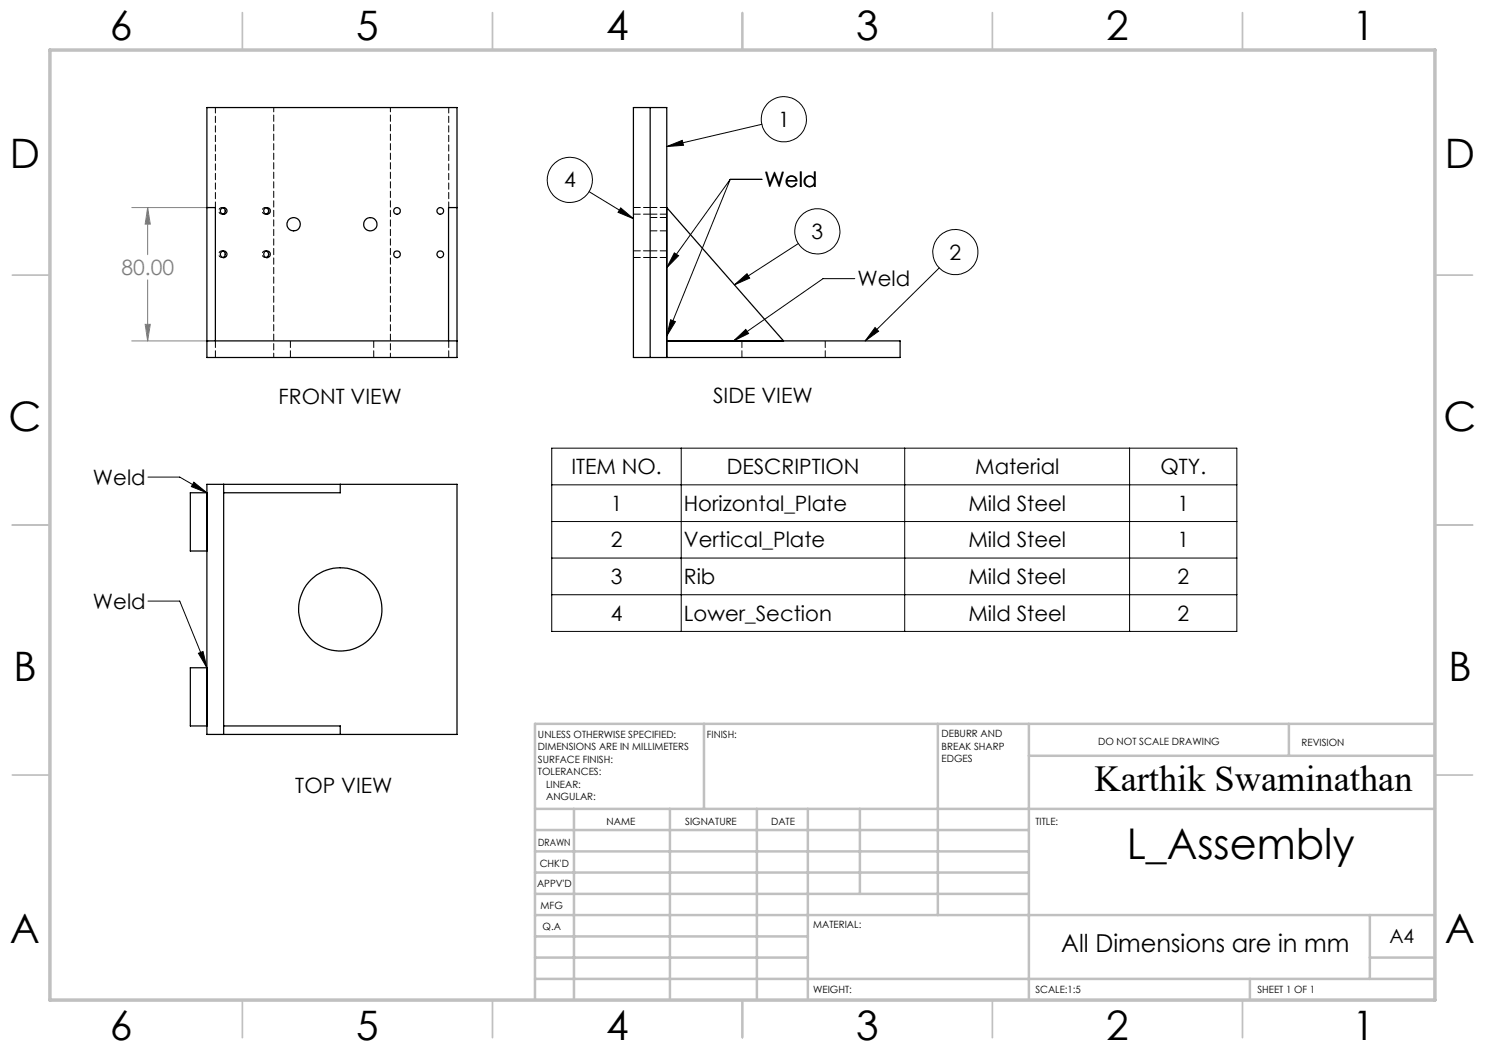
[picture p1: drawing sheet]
<svg xmlns="http://www.w3.org/2000/svg" width="297mm" height="210mm" viewBox="0 0 297 210" stroke-linecap="round" stroke-linejoin="round" font-family="sans-serif">
<g fill="none" stroke="#000" stroke-width=".2">
<path d="M117.8 38.3l8.9 5.4M133.3 29.3l3.2-1.2 .2 1zM146 35.9h6.4M146 35.9l-12.7 17.6M146 35.9l-12.7 31.3M152.4 24.9l-19.1 4.4M124.1 41.6l2.6 2.1-3.1-1.2zM134.9 50.6l.8 .5-2.4 2.4zM146.9 57l2.5-2.3 .5 .9zM159.7 48.7l-12.8 8.3M171 55.7h-6.4l-17.9 12.5M187.9 53.6l-14.9 14.6"/>
<path d="M134.1 64l1 .3-1.8 2.9zM146.7 68.2l2.5-2.3 .5 .8zM175 65.5l.7 .7-2.7 2zM29.6 95.4h6.3l5.5 3.2M38.8 96.4l2.6 2.2-3.1-1.3zM110.3 89.6h137.1v36.7h-137.1zM110.3 97h137.1M136.2 89.6v36.7M180.9 89.6v36.7M225.9 89.6v36.7M110.3 104.3h137.1M110.3 111.6h137.1"/>
<path d="M110.3 118.9h137.1M29.6 120.2h6.3l5.5 13.4M39.7 130.7l.9-.4 .8 3.3z"/>
<circle cx="114" cy="36" r="4.5"/>
<circle cx="156.8" cy="23.9" r="4.5"/>
<circle cx="163.5" cy="46.3" r="4.5"/>
<circle cx="191.1" cy="50.4" r="4.5"/>
</g>
<path d="M26.4 41.5h15.4M29.5 41.5l.6 3.3h-1.1zM29.5 41.5v9.4M29.5 56v12.2M26.4 68.2h15.4M29 64.9h1.1l-.6 3.3z" fill="none" stroke="#808080" stroke-width=".2"/>
<g fill="none" stroke="#c0c0c0" stroke-width=".35">
<path d="M48.5 2.5v7.5M98.5 2.5v7.5M148.5 2.5v7.5M198.5 2.5v7.5M248.5 2.5v7.5M2.5 55h7.5M287 55h7.5M2.5 105h7.5M287 105h7.5M2.5 155h7.5M287 155h7.5M48.5 200v7.5"/>
<path d="M98.5 200v7.5M148.5 200v7.5M198.5 200v7.5M248.5 200v7.5"/>
</g>
<g fill="none" stroke="#c0c0c0" stroke-width=".5">
<path d="M140.8 144.8v17M187.6 144.8v38.2M205.8 144.8v55.2M205.8 151.2h81.2M257.8 144.8v6.4M287 144.8h-180v55.2M107 161.8h180M107 178.8h98.8M107 174.5h98.8M107 170.3h98.8M107 166h98.8M114.8 161.8v38.2"/>
<path d="M134 161.8v38.2M151.4 161.8v38.2M161.6 161.8v38.2M172 161.8v17M107 195.8h180M107 191.5h54.6M107 187.3h54.6M107 183h180M250 195.8v4.2M274 191.5h13M274 183v12.8"/>
</g>
<path d="M10 10h277v190h-277z" fill="none" stroke="#c0c0c0" stroke-width=".7"/>
<path d="M133.3 29.3l3.2-1.2 .2 1zM175 65.5l.7 .7-2.7 2zM146.9 57l2.5-2.3 .5 .9zM124.1 41.6l2.6 2.1-3.1-1.2zM134.9 50.6l.8 .5-2.4 2.4zM146.7 68.2l2.5-2.3 .5 .8zM134.1 64l1 .3-1.8 2.9zM38.8 96.4l2.6 2.2-3.1-1.3zM39.7 130.7l.9-.4 .8 3.3z" fill="#000"/>
<path d="M29.5 41.5l.6 3.3h-1.1zM29 64.9h1.1l-.6 3.3z" fill="#808080"/>
<g fill="none" stroke="#000" stroke-width=".25">
<path d="M41.4 21.5h50v50h-50zM130 21.5v50M41.4 41.5h1.7v26.7M44.6 41.5a.66 .66 0 0 1 .4 .7 .66 .66 0 0 1-.4 .6M44.6 50.2a.68 .68 0 0 1 .4 .6 .68 .68 0 0 1-.4 .7M53.2 41.5a.66 .66 0 0 1 .5 .7 .66 .66 0 0 1-.5 .6M53.2 50.2a.68 .68 0 0 1 .5 .6 .68 .68 0 0 1-.5 .7M91.4 41.5h-1.7v26.7M133.4 41.5l23.3 26.7M41.4 68.2h50M133.4 68.2h46.6v3.3h-53.3v-50h6.7v50M41.4 96.9h50v50h-50z"/>
<path d="M41.4 98.6h-3.3v11.6h3.3M44.7 96.9v50M68.1 96.9v1.7h-23.4M41.4 133.6h-3.3v11.6h3.3M44.7 145.2h23.4v1.7"/>
<circle cx="44.7" cy="50.9" r=".66"/>
<circle cx="44.7" cy="42.2" r=".66"/>
<circle cx="53.4" cy="42.2" r=".66"/>
<circle cx="53.4" cy="50.9" r=".66"/>
<circle cx="58.7" cy="44.8" r="1.33"/>
<circle cx="74.1" cy="44.9" r="1.34"/>
<circle cx="79.4" cy="50.9" r=".66"/>
<circle cx="79.4" cy="42.2" r=".66"/>
<circle cx="88.1" cy="50.9" r=".68"/>
<circle cx="88.1" cy="42.2" r=".68"/>
<circle cx="68.1" cy="121.9" r="8.3"/>
</g>
<g fill="none" stroke="#000" stroke-width=".2" stroke-dasharray="1.3 .6" stroke-dashoffset="-.1">
<path d="M126.7 51.5h3.3M126.7 42.8h3.3M130 50.2h-3.3M130 41.5h-3.3M130 42.8h3.4M130 51.5h3.4M130 46.2h3.4M133.4 41.5h-3.4M133.4 50.2h-3.4M133.4 43.5h-3.4M43.1 68.2v3.3M58.1 68.2v3.3"/>
<path d="M74.7 71.5v-3.3M89.7 71.5v-3.3M148.4 68.2v3.3M165 71.5v-3.3"/>
</g>
<path d="M78.1 21.5v50M44.6 41.5a.67 .67 0 0 0-.9 .7 .67 .67 0 0 0 .9 .6M44.6 50.2a.67 .67 0 0 0-.9 .6 .67 .67 0 0 0 .9 .7M53.2 41.5a.67 .67 0 0 0-.8 .7 .67 .67 0 0 0 .8 .6M53.2 50.2a.67 .67 0 0 0-.8 .6 .67 .67 0 0 0 .8 .7M54.7 71.5v-50" fill="none" stroke="#000" stroke-width=".2" stroke-dasharray="1.3 .6" stroke-dashoffset=".4"/>
<path d="M43.1 21.5v20M89.7 41.5v-20" fill="none" stroke="#000" stroke-width=".2" stroke-dasharray="1.3 .6" stroke-dashoffset=".2"/>
<text font-size="8.5" x="225.3" y="171.8">L_Assembly</text>
<g font-size="8.1">
<text x="22" y="8">6</text>
<text x="71.2" y="8">5</text>
<text x="121.2" y="8">4</text>
<text x="171.3" y="8">3</text>
<text x="221.3" y="8">2</text>
<text x="270.5" y="8">1</text>
<text x="2" y="33.6">D</text>
<text x="289" y="33.6">D</text>
<text x="1.7" y="86.1">C</text>
<text x="288.7" y="86.1">C</text>
<text x="2.7" y="136.1">B</text>
<text x="289.7" y="136.1">B</text>
<text x="2" y="188.6">A</text>
<text x="289" y="188.6">A</text>
<text x="22" y="208">6</text>
<text x="71.2" y="208">5</text>
<text x="121.2" y="208">4</text>
<text x="171.3" y="208">3</text>
<text x="221.3" y="208">2</text>
<text x="270.5" y="208">1</text>
</g>
<text font-size="7.3" x="218.9" y="158.1">Karthik Swaminathan</text>
<text font-size="4.9" x="212.3" y="190.5">All Dimensions are in mm</text>
<g font-size="4.2">
<text x="155.6" y="25.3">1</text>
<text x="112.8" y="37.5">4</text>
<text x="152.9" y="37.4">Weld</text>
<text x="162.3" y="47.8">3</text>
<text x="189.9" y="51.9">2</text>
<text x="171.5" y="57.3">Weld</text>
<text x="55.7" y="80.8">FRONT VIEW</text>
<text x="142.6" y="80.5">SIDE VIEW</text>
<text x="114.3" y="94.8">ITEM NO.</text>
<text x="145.3" y="94.8">DESCRIPTION</text>
<text x="195" y="94.8">Material</text>
<text x="232.1" y="94.8">QTY.</text>
<text x="18.6" y="97">Weld</text>
<text x="122.2" y="102.1">1</text>
<text x="136.8" y="102.1">Horizontal_Plate</text>
<text x="193.7" y="102.1">Mild Steel</text>
<text x="235.5" y="102.1">1</text>
<text x="122.2" y="109.5">2</text>
<text x="136.8" y="109.5">Vertical_Plate</text>
<text x="193.7" y="109.5">Mild Steel</text>
<text x="235.5" y="109.5">1</text>
<text x="122.2" y="116.8">3</text>
<text x="136.8" y="116.8">Rib</text>
<text x="193.7" y="116.8">Mild Steel</text>
<text x="235.5" y="116.8">2</text>
<text x="18.6" y="121.8">Weld</text>
<text x="122.2" y="124.1">4</text>
<text x="136.8" y="124.1">Lower_Section</text>
<text x="193.7" y="124.1">Mild Steel</text>
<text x="235.5" y="124.1">2</text>
<text x="59.1" y="158.6">TOP VIEW</text>
</g>
<text font-size="4.2" fill="#808080" x="24.3" y="55">80.00</text>
<text font-size="3.9" x="277.9" y="188.5">A4</text>
<g font-size="2">
<text x="107.6" y="147.6">UNLESS OTHERWISE SPECIFIED:</text>
<text x="141.4" y="147.6">FINISH:</text>
<text x="188.3" y="147.5">DEBURR AND</text>
<text x="188.3" y="150">BREAK SHARP</text>
<text x="219.6" y="149">DO NOT SCALE DRAWING</text>
<text x="260.3" y="149.2">REVISION</text>
<text x="107.6" y="150.1">DIMENSIONS ARE IN MILLIMETERS</text>
<text x="107.6" y="152.6">SURFACE FINISH:</text>
<text x="107.6" y="155.1">TOLERANCES:</text>
<text x="188.3" y="152.5">EDGES</text>
<text x="109.2" y="157.6">LINEAR:</text>
<text x="109.2" y="160.1">ANGULAR:</text>
<text x="121.3" y="165">NAME</text>
<text x="137" y="164.9">SIGNATURE</text>
<text x="154.2" y="164.9">DATE</text>
<text x="207.1" y="164.9">TITLE:</text>
<text x="107.6" y="169.1">DRAWN</text>
<text x="107.9" y="173.3">CHK'D</text>
<text x="107.4" y="177.4">APPV'D</text>
<text x="108.1" y="181.8">MFG</text>
<text x="108.5" y="186">Q.A</text>
<text x="162.6" y="185.5">MATERIAL:</text>
<text x="162.6" y="198.5">WEIGHT:</text>
<text x="207.1" y="198.6">SCALE:1:5</text>
<text x="251.5" y="198.6">SHEET 1 OF 1</text>
</g>
</svg>
